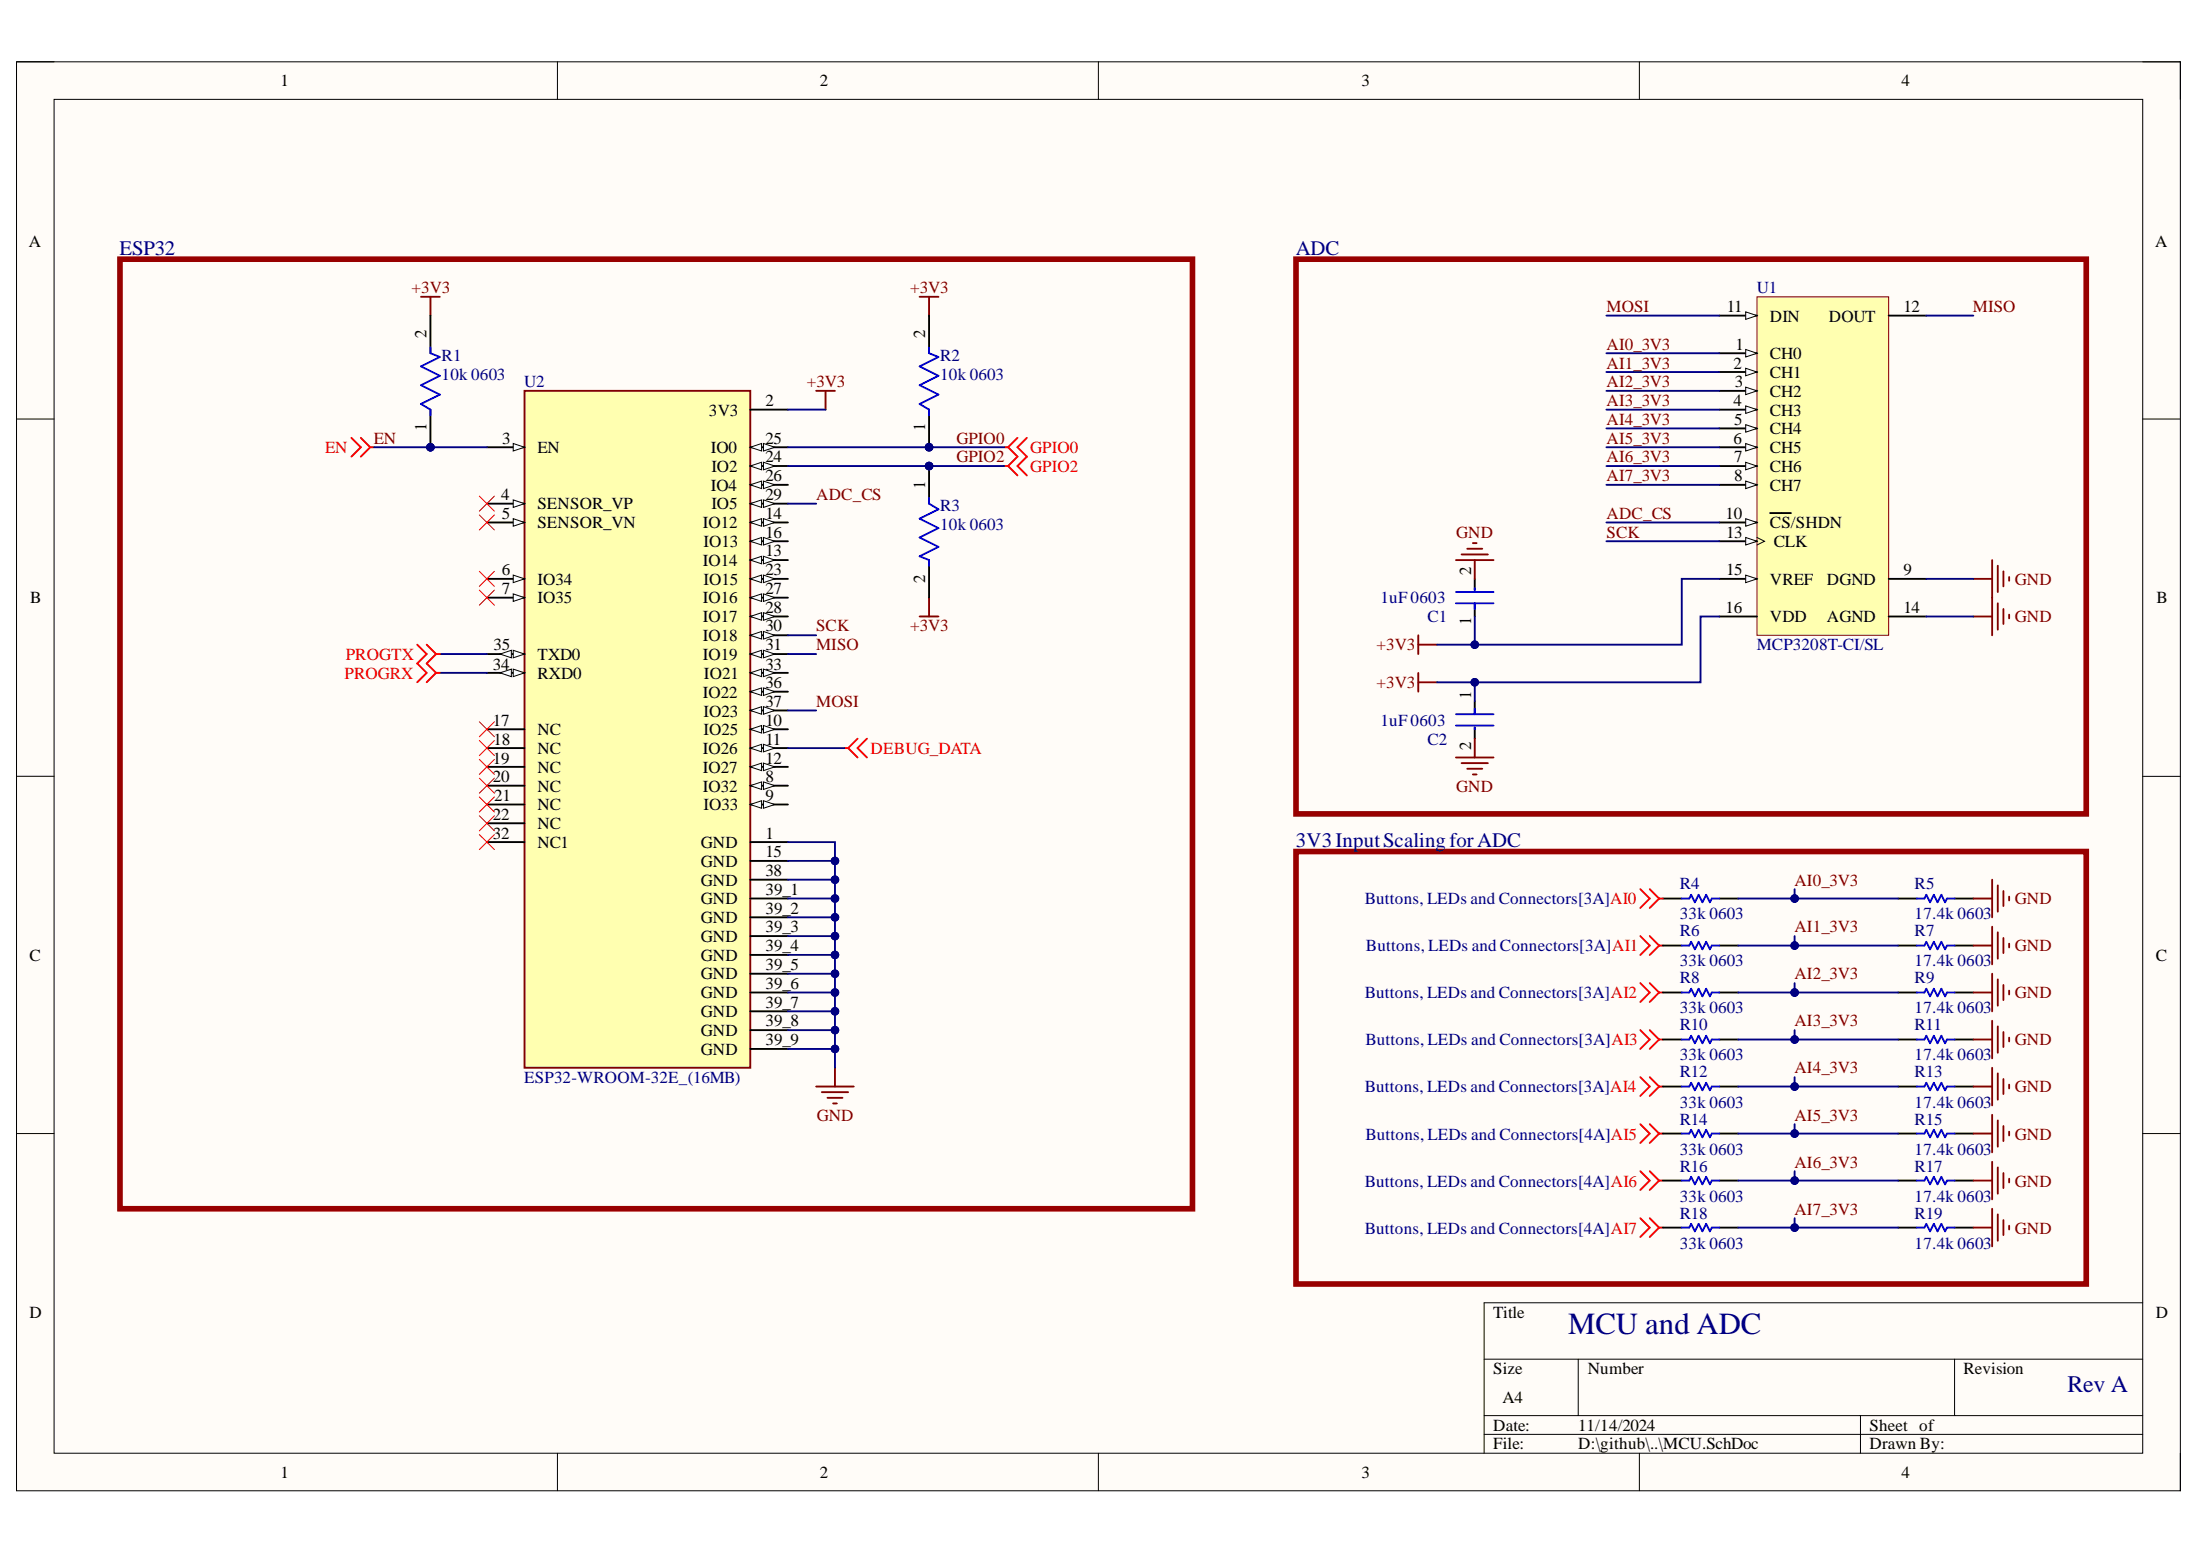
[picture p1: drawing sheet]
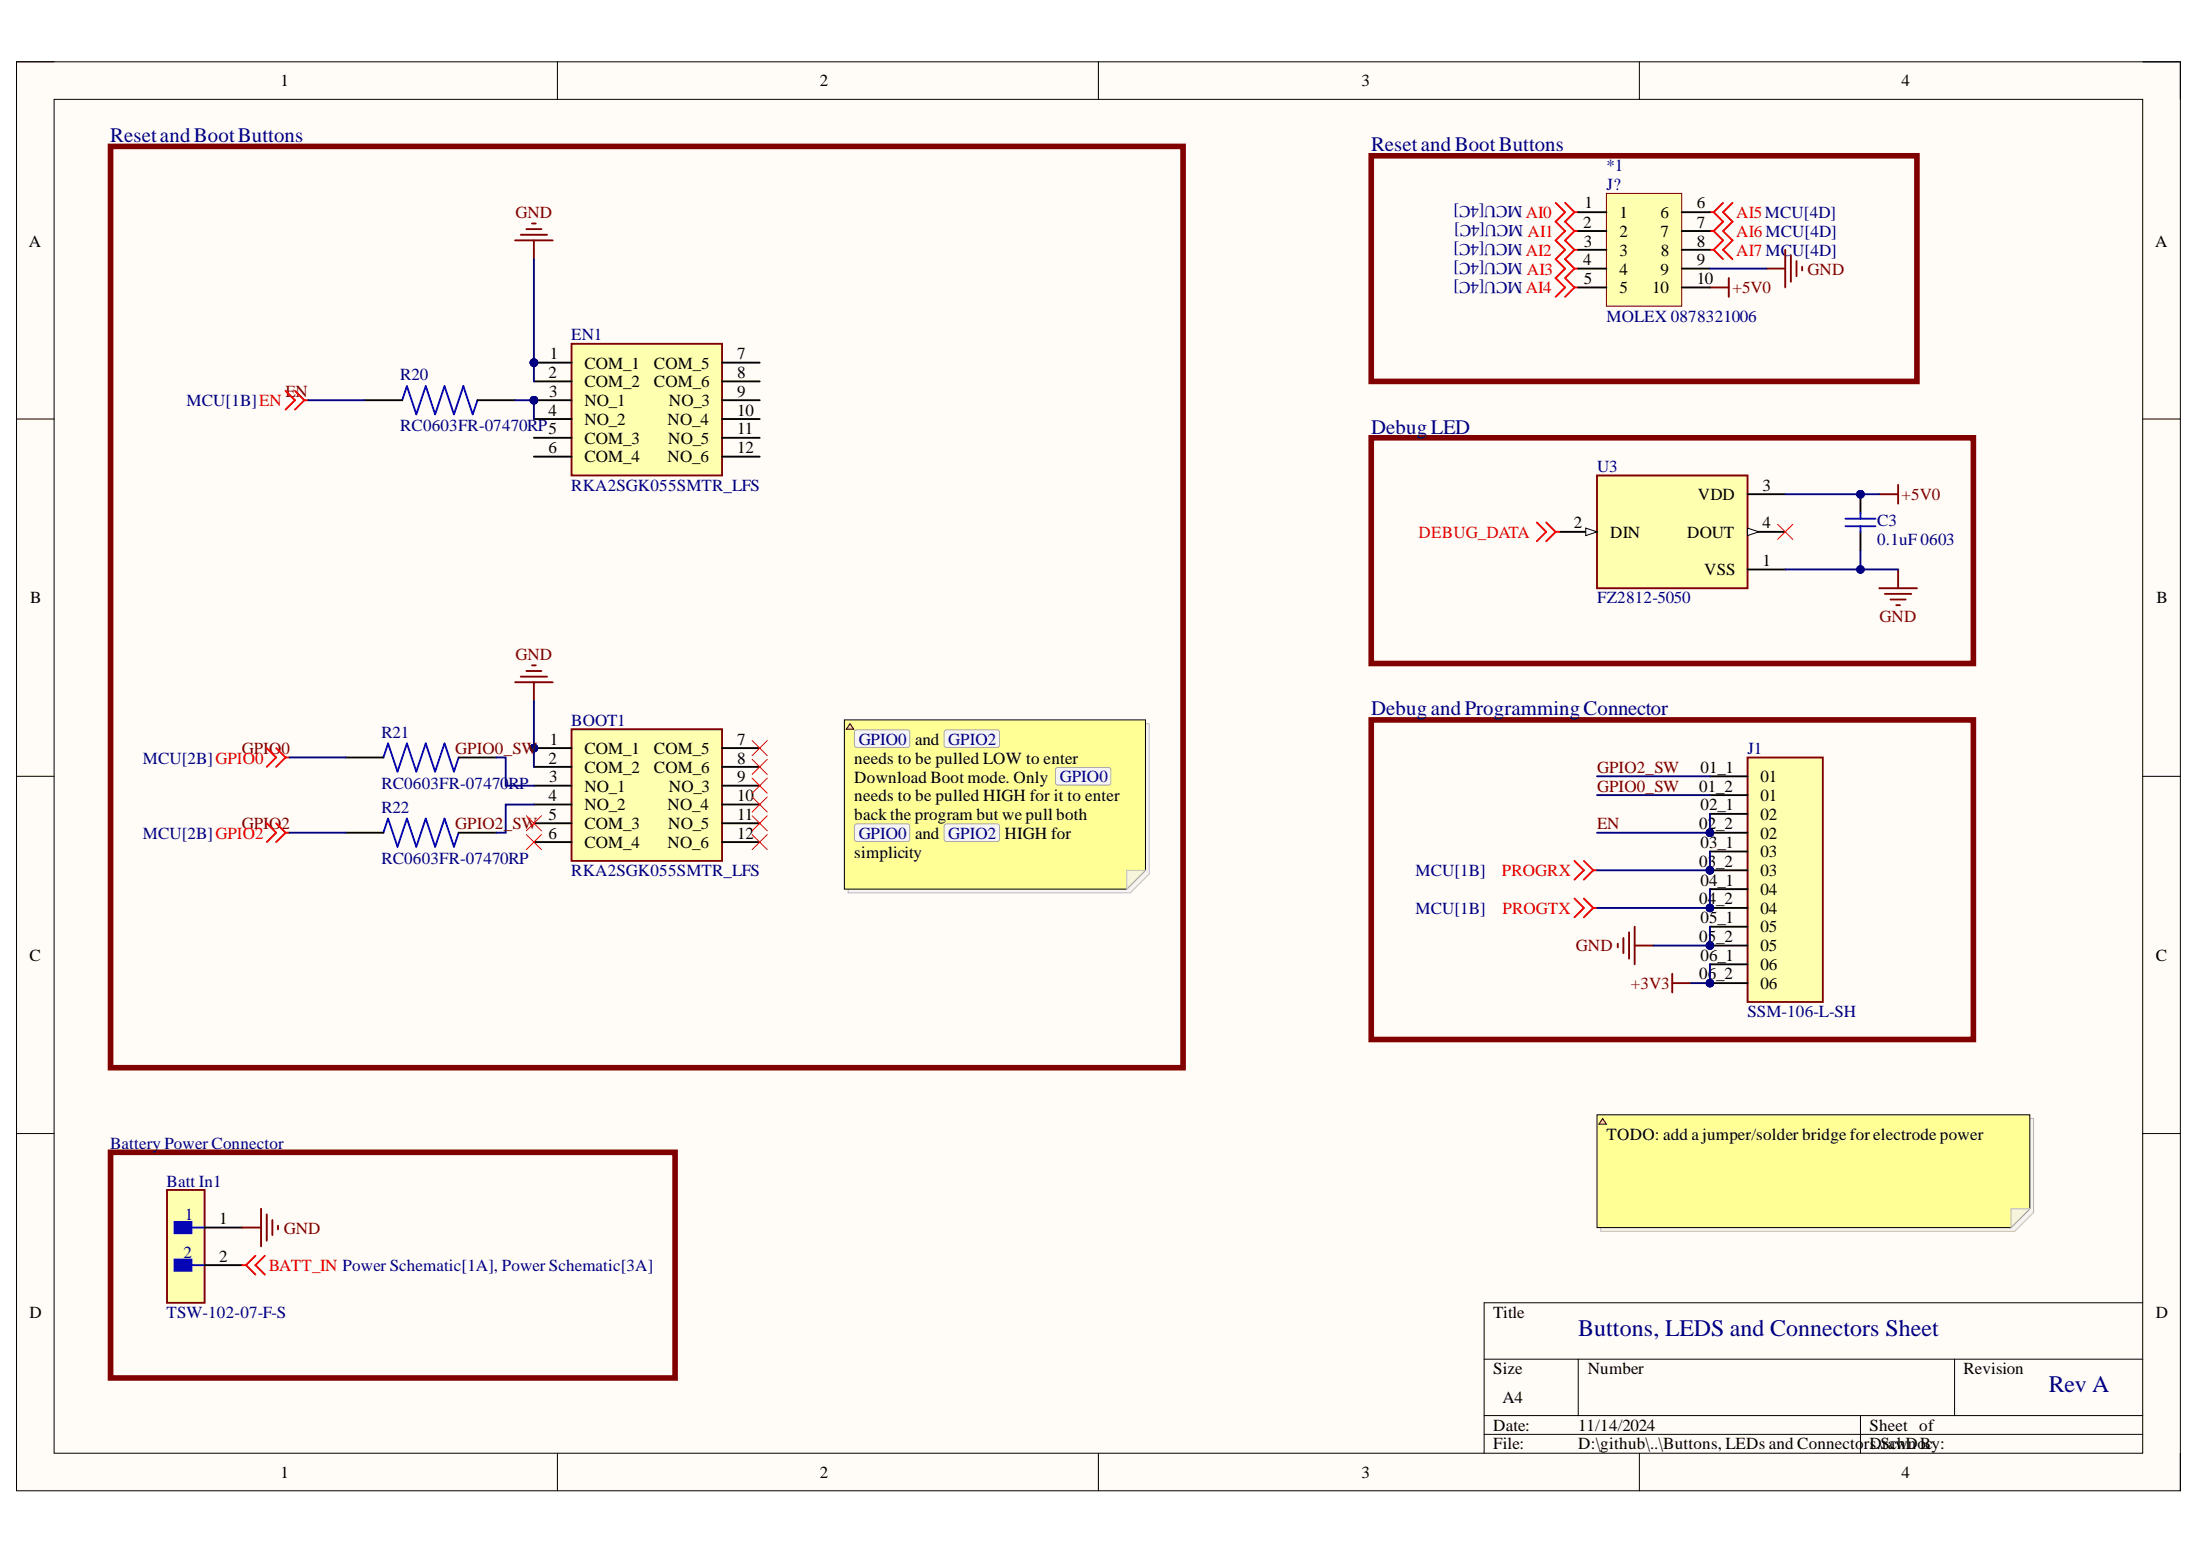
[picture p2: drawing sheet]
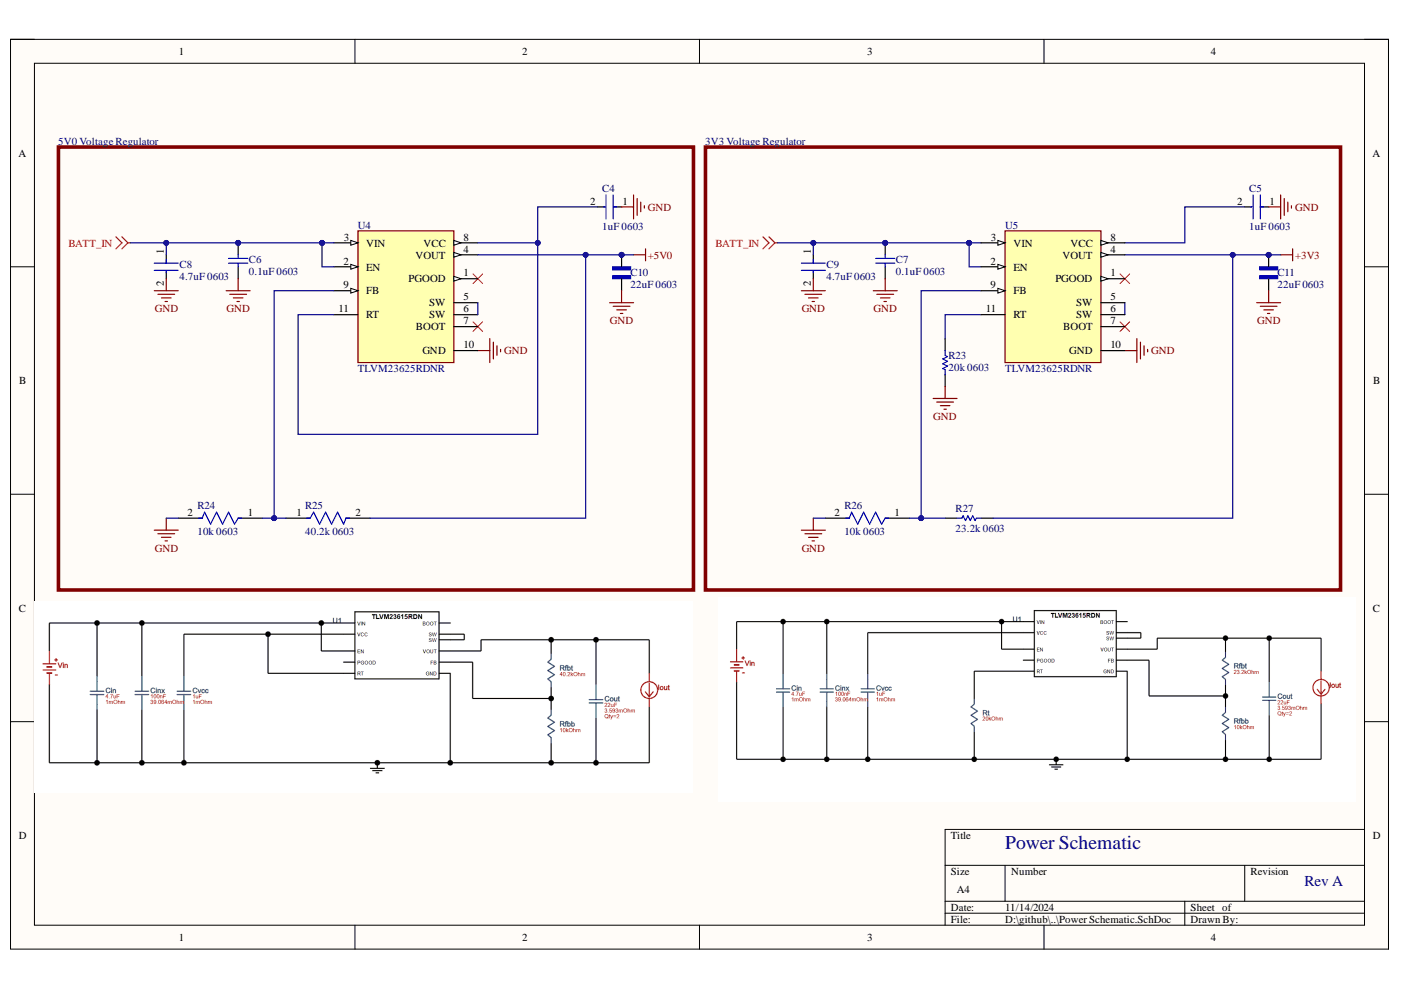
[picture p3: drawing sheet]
# Altium project ArmbandControllerHardware_RevA.PrjPcb
3 sheets, 48 parts. Net scope: global (net labels, ports and power ports of the same name join across sheets).
Board file: ArmbandControllerHardware PCB_RevA.PcbDoc
Sheets:
  MCU.SchDoc
  Buttons, LEDs and Connectors.SchDoc
  Power Schematic.SchDoc

## Sheet MCU.SchDoc
size A4; SheetNumber: 1; SheetTotal: 3

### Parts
C1  1uF 0603  [FP-CC0603-DA-MFG]
C2  1uF 0603  [FP-CC0603-DA-MFG]
R1  10k 0603  [FP-RC0603-0_55-IPC_C]
R2  10k 0603  [FP-RC0603-0_55-IPC_C]
R3  10k 0603  [FP-RC0603-0_55-IPC_C]
R4  33k 0603  [RESC1608X55X25LL10T15]
R5  17.4k 0603  [RESC1608X55X25NL10T15]
R6  33k 0603  [RESC1608X55X25LL10T15]
R7  17.4k 0603  [RESC1608X55X25NL10T15]
R8  33k 0603  [RESC1608X55X25LL10T15]
R9  17.4k 0603  [RESC1608X55X25NL10T15]
R10  33k 0603  [RESC1608X55X25LL10T15]
R11  17.4k 0603  [RESC1608X55X25NL10T15]
R12  33k 0603  [RESC1608X55X25LL10T15]
R13  17.4k 0603  [RESC1608X55X25NL10T15]
R14  33k 0603  [RESC1608X55X25LL10T15]
R15  17.4k 0603  [RESC1608X55X25NL10T15]
R16  33k 0603  [RESC1608X55X25LL10T15]
R17  17.4k 0603  [RESC1608X55X25NL10T15]
R18  33k 0603  [RESC1608X55X25LL10T15]
R19  17.4k 0603  [RESC1608X55X25NL10T15]
U1  MCP3208T-CI/SL  [SOIC-SL16_L]
U2  ESP32-WROOM-32E_(16MB)  [XCVR_ESP32-WROOM-32E_(16MB)]

### Blocks framed on the sheet
ESP32: R1-R3 U2
ADC: C1 C2 U1
3V3 Input Scaling for ADC: R4-R19

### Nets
+3V3: C1.1 C2.1 R1.2 R2.2 R3.2 U1.15(VREF) U1.16(VDD) U2.2(3V3)
GND: C1.2 C2.2 R5.1 R7.1 R9.1 R11.1 R13.1 R15.1 R17.1 R19.1 U1.9(DGND) U1.14(AGND) U2.1(GND) U2.15(GND) U2.38(GND) U2.39_1(GND) U2.39_2(GND) U2.39_3(GND) U2.39_4(GND) U2.39_5(GND) U2.39_6(GND) U2.39_7(GND) U2.39_8(GND) U2.39_9(GND)
ADC_CS: U1.10(~{CS}/SHDN) U2.29(IO5)
AI0: R4.1 ; off-sheet AI0
AI0_3V3: R4.2 R5.2 U1.1(CH0)
AI1: R6.1 ; off-sheet AI1
AI1_3V3: R6.2 R7.2 U1.2(CH1)
AI2: R8.1 ; off-sheet AI2
AI2_3V3: R8.2 R9.2 U1.3(CH2)
AI3: R10.1 ; off-sheet AI3
AI3_3V3: R10.2 R11.2 U1.4(CH3)
AI4: R12.1 ; off-sheet AI4
AI4_3V3: R12.2 R13.2 U1.5(CH4)
AI5: R14.1 ; off-sheet AI5
AI5_3V3: R14.2 R15.2 U1.6(CH5)
AI6: R16.1 ; off-sheet AI6
AI6_3V3: R16.2 R17.2 U1.7(CH6)
AI7: R18.1 ; off-sheet AI7
AI7_3V3: R18.2 R19.2 U1.8(CH7)
DEBUG_DATA: U2.11(IO26) ; off-sheet DEBUG_DATA
EN: R1.1 U2.3(EN) ; off-sheet EN
GPIO0: R2.1 U2.25(IO0) ; off-sheet GPIO0
GPIO2: R3.1 U2.24(IO2) ; off-sheet GPIO2
MISO: U1.12(DOUT) U2.31(IO19)
MOSI: U1.11(DIN) U2.37(IO23)
PROGRX: U2.34(RXD0) ; off-sheet PROGRX
PROGTX: U2.35(TXD0) ; off-sheet PROGTX
SCK: U1.13(CLK) U2.30(IO18)

Not connected (* = marked no-connect by the designer): U2 4(SENSOR_VP)* 5(SENSOR_VN)* 6(IO34)* 7(IO35)* 8(IO32) 9(IO33) 10(IO25) 12(IO27) 13(IO14) 14(IO12) 16(IO13) 17(NC)* 18(NC)* 19(NC)* 20(NC)* 21(NC)* 22(NC)* 23(IO15) 26(IO4) 27(IO16) 28(IO17) 32(NC1)* 33(IO21) 36(IO22)

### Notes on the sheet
- MCU and ADC
- Rev A

## Sheet Buttons, LEDs and Connectors.SchDoc
size A4; SheetNumber: 2; SheetTotal: 3

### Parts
*1  MOLEX 0878321006  [MOLEX 0878321006]
Batt_In1  TSW-102-07-F-S  [FP-TSW-102-07-F-S-MFG]
BOOT1  RKA2SGK055SMTR_LFS  [RKA2SGK055SMTRLFS]
C3  0.1uF 0603  [CAPC1608X90X40LL10T20]
EN1  RKA2SGK055SMTR_LFS  [RKA2SGK055SMTRLFS]
J1  SSM-106-L-SH  [SAMTEC_SSM-106-L-SH]
R20  RC0603FR-07470RP  [RESC1608X55N]
R21  RC0603FR-07470RP  [RESC1608X55N]
R22  RC0603FR-07470RP  [RESC1608X55N]
U3  FZ2812-5050  [LED_FZ2812-5050]

### Blocks framed on the sheet
Reset and Boot Buttons: BOOT1 EN1 R20-R22
Reset and Boot Buttons: *1
Debug LED: C3 U3
Debug and Programming Connector: J1
Battery Power Connector: Batt_In1

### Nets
+3V3: J1.06_1(06) J1.06_2(06)
+5V0: *1.10 C3.2 U3.3(VDD)
GND: *1.9 Batt_In1.1 BOOT1.1(COM_1) BOOT1.2(COM_2) C3.1 EN1.1(COM_1) EN1.2(COM_2) J1.05_1(05) J1.05_2(05) U3.1(VSS)
AI0: *1.1 ; off-sheet AI0
AI1: *1.2 ; off-sheet AI1
AI2: *1.3 ; off-sheet AI2
AI3: *1.4 ; off-sheet AI3
AI4: *1.5 ; off-sheet AI4
AI5: *1.6 ; off-sheet AI5
AI6: *1.7 ; off-sheet AI6
AI7: *1.8 ; off-sheet AI7
BATT_IN: Batt_In1.2 ; off-sheet BATT_IN
DEBUG_DATA: U3.2(DIN) ; off-sheet DEBUG_DATA
EN: J1.02_1(02) J1.02_2(02) R20.2 ; off-sheet EN
GPIO0: R21.2 ; off-sheet GPIO0
GPIO0_SW: BOOT1.3(NO_1) J1.01_2(01) R21.1
GPIO2: R22.2 ; off-sheet GPIO2
GPIO2_SW: BOOT1.4(NO_2) J1.01_1(01) R22.1
PROGRX: J1.03_1(03) J1.03_2(03) ; off-sheet PROGRX
PROGTX: J1.04_1(04) J1.04_2(04) ; off-sheet PROGTX
NetEN1_3: EN1.3(NO_1) EN1.4(NO_2) R20.1

Not connected (* = marked no-connect by the designer): BOOT1 5(COM_3)* 6(COM_4)* 7(COM_5)* 8(COM_6)* 9(NO_3)* 10(NO_4)* 11(NO_5)* 12(NO_6)*; EN1 5(COM_3) 6(COM_4) 7(COM_5) 8(COM_6) 9(NO_3) 10(NO_4) 11(NO_5) 12(NO_6); U3 4(DOUT)*

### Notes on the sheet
- @{"Id":"FVCWKCNG\UYZFPPLC","ObjectType":1} and @{"Id":"FVCWKCNG\OBTRNUZT","ObjectType":1}
  needs to be pulled LOW to enter Download Boot mode. Only @{"Id":"FVCWKCNG\UYZFPPLC","ObjectType":1} needs to be pulled HIGH for it to enter back the program but we pull both @{"Id":"FVCWKCNG\UYZFPPLC","ObjectType":1} and @{"Id":"FVCWKCNG\OBTRNUZT","ObjectType":1} HIGH for simplicity
- TODO: add a jumper/solder bridge for electrode power
- Buttons, LEDS and Connectors Sheet
- Rev A

## Sheet Power Schematic.SchDoc
size A4; SheetNumber: 3; SheetTotal: 3

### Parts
C4  1uF 0603  [FP-CC0603-DA-MFG]
C5  1uF 0603  [FP-CC0603-DA-MFG]
C6  0.1uF 0603  [CAPC1608X90X40LL10T20]
C7  0.1uF 0603  [CAPC1608X90X40LL10T20]
C8  4.7uF 0603  [FP-CC0603-DA-MFG]
C9  4.7uF 0603  [FP-CC0603-DA-MFG]
C10  22uF 0603  [CAPC1608X90]
C11  22uF 0603  [CAPC1608X90]
R23  20k 0603  [RESC1608X55X25NL10T15]
R24  10k 0603  [FP-RC0603-0_55-IPC_C]
R25  40.2k 0603  [FP-RC0603-0_55-IPC_C]
R26  10k 0603  [FP-RC0603-0_55-IPC_C]
R27  23.2k 0603  [RESC1608X55X25NL10T15]
U4  TLVM23625RDNR  [CONV_TLVM23625RDNR]
U5  TLVM23625RDNR  [CONV_TLVM23625RDNR]

### Blocks framed on the sheet
5V0 Voltage Regulator: C4 C6 C8 C10 R24 R25 U4
3V3 Voltage Regulator: C5 C7 C9 C11 R23 R26 R27 U5

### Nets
+3V3: C11.1 R27.2 U5.4(VOUT)
+5V0: C10.1 R25.2 U4.4(VOUT)
GND: C4.1 C5.1 C6.1 C7.1 C8.2 C9.2 C10.2 C11.2 R23.1 R24.2 R26.2 U4.10(GND) U5.10(GND)
BATT_IN: C6.2 C7.2 C8.1 C9.1 U4.2(EN) U4.3(VIN) U5.2(EN) U5.3(VIN) ; off-sheet BATT_IN
NetC4_2: C4.2 U4.8(VCC) U4.11(RT)
NetC5_2: C5.2 U5.8(VCC)
NetR23_2: R23.2 U5.11(RT)
NetR24_1: R24.1 R25.1 U4.9(FB)
NetR26_1: R26.1 R27.1 U5.9(FB)
NetU4_5: U4.5(SW) U4.6(SW)
NetU5_5: U5.5(SW) U5.6(SW)

Not connected (* = marked no-connect by the designer): U4 1(PGOOD)* 7(BOOT)*; U5 1(PGOOD)* 7(BOOT)*

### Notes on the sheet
- Power Schematic
- Rev A

## Nets that join several sheets
+3V3: MCU (8 pins), Buttons, LEDs and Connectors (J1.06_1 J1.06_2), Power Schematic (C11.1 R27.2 U5.4)
+5V0: Buttons, LEDs and Connectors (*1.10 C3.2 U3.3), Power Schematic (C10.1 R25.2 U4.4)
GND: MCU (24 pins), Buttons, LEDs and Connectors (10 pins), Power Schematic (13 pins)
AI0: MCU (R4.1), Buttons, LEDs and Connectors (*1.1)
AI1: MCU (R6.1), Buttons, LEDs and Connectors (*1.2)
AI2: MCU (R8.1), Buttons, LEDs and Connectors (*1.3)
AI3: MCU (R10.1), Buttons, LEDs and Connectors (*1.4)
AI4: MCU (R12.1), Buttons, LEDs and Connectors (*1.5)
AI5: MCU (R14.1), Buttons, LEDs and Connectors (*1.6)
AI6: MCU (R16.1), Buttons, LEDs and Connectors (*1.7)
AI7: MCU (R18.1), Buttons, LEDs and Connectors (*1.8)
BATT_IN: Buttons, LEDs and Connectors (Batt_In1.2), Power Schematic (8 pins)
DEBUG_DATA: MCU (U2.11), Buttons, LEDs and Connectors (U3.2)
EN: MCU (R1.1 U2.3), Buttons, LEDs and Connectors (J1.02_1 J1.02_2 R20.2)
GPIO0: MCU (R2.1 U2.25), Buttons, LEDs and Connectors (R21.2)
GPIO2: MCU (R3.1 U2.24), Buttons, LEDs and Connectors (R22.2)
PROGRX: MCU (U2.34), Buttons, LEDs and Connectors (J1.03_1 J1.03_2)
PROGTX: MCU (U2.35), Buttons, LEDs and Connectors (J1.04_1 J1.04_2)
